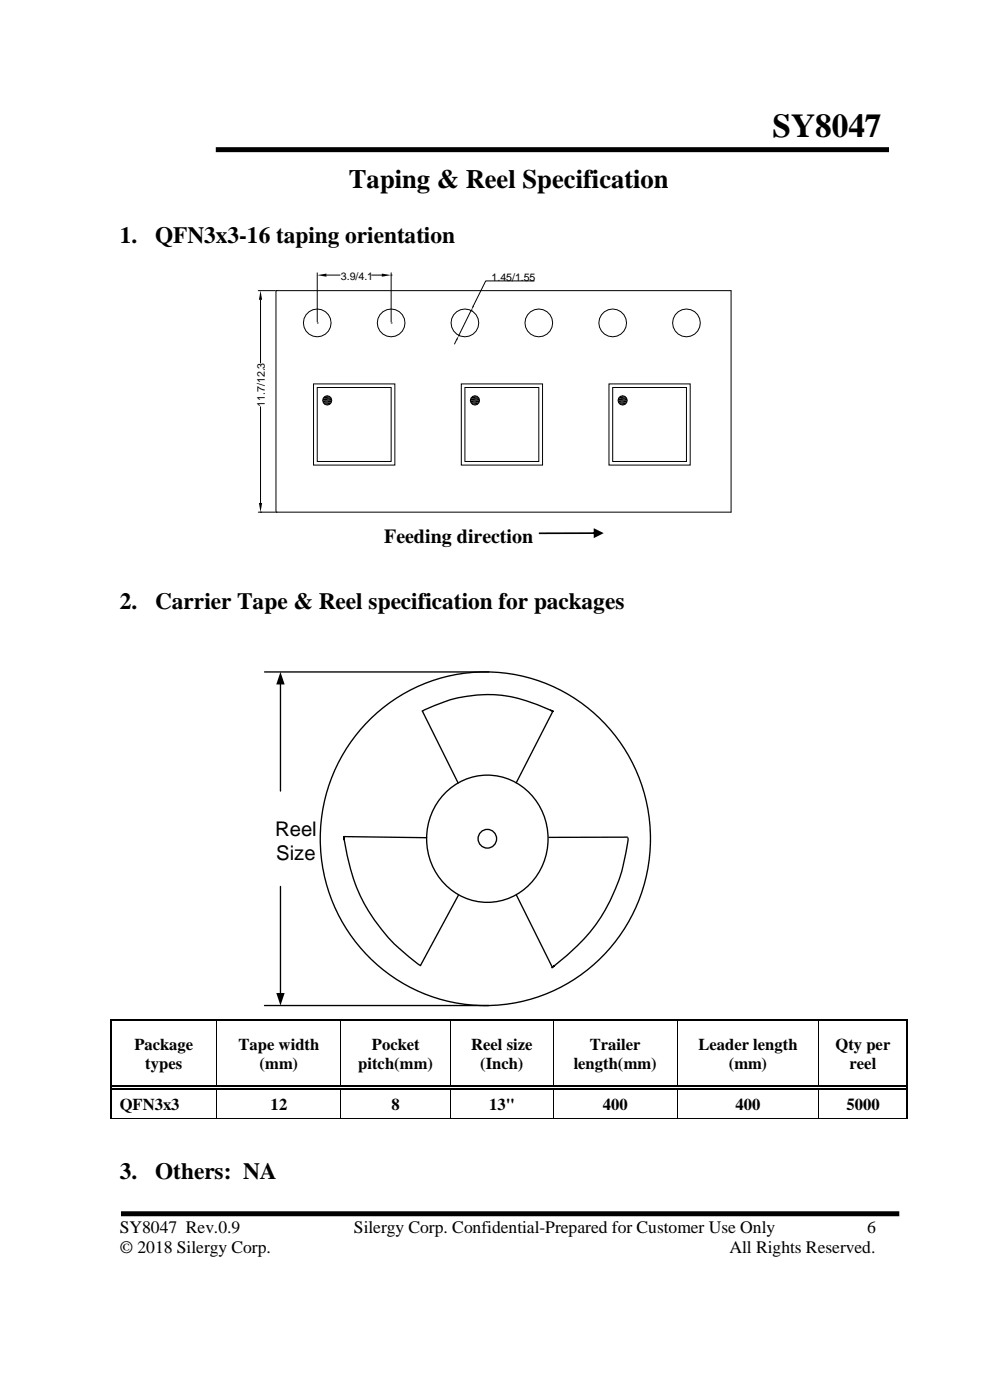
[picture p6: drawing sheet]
<svg xmlns="http://www.w3.org/2000/svg" width="210mm" height="297mm" viewBox="0 0 210 297" stroke-linecap="round" stroke-linejoin="round" font-family="sans-serif">
<path d="M45.8 31.8h142.8M25.7 257.5h165.1" fill="none" stroke="#000" stroke-width="1.1" stroke-linecap="butt"/>
<g fill="none" stroke="#000" stroke-width=".29">
<path d="M56.1 142.5h47.6M59.5 145v22.8M78.2 152.9a35 35 0 0 1 39.4-7.1 35 35 0 0 1 20.3 34.6 35 35 0 0 1-36.2 32.9 35 35 0 0 1-33.8-35.4 35.5 35.5 0 0 1 10.3-25zM89.6 150.8l7.6 15.3M116.9 150.7l.4 .2a29.3 29.3 0 0 0-19.2-3 33.4 33.4 0 0 0-8.5 3M117.3 150.9l-7.8 15.2M73 178.1l-.1-.5a38 38 0 0 0 8.7 20.4 41 41 0 0 0 7.6 6.8M73 177.5l17.5 .2M94.7 167.9a12.7 12.7 0 0 1 21.3 7.1 13.3 13.3 0 0 1-14 16.3 13.6 13.6 0 0 1-8.2-22.4zM133.1 177.6h-16.7M133.2 177.8a37.7 37.7 0 0 1-15.4 27l-.6 .4 .4-.3M59.5 188.1v22.8"/>
<path d="M97.2 189.9l-8 15M109.6 189.9l7.6 15.3M56.1 213.3h47.6"/>
<circle cx="103.4" cy="177.9" r="1.97"/>
</g>
<g fill="#000">
<path d="M67.3 58.4l1.9-.4v.7zM81 58l2 .4-2 .3zM55.3 61.7l.3 1.9h-.7zM97.3 71.2l-.3 1-.3-.2zM100.3 64.8l.3 .2-.6 .8zM68.5 84.9l1.8 .5h-1.7zM68.5 84.9h1.9l-.2 .5zM68.6 84.5h1.6l.2 .4zM68.6 85.4l1.3 .4h-1zM68.6 85.4h1.7l-.4 .4zM68.6 84.5l1.8 .4h-1.9zM68.9 84.1l1.4 .4h-1.7z"/>
<path d="M68.9 84.1h1l.4 .4zM68.9 85.8h1l-.5 .1zM68.9 84.1l.5-.1 .5 .1zM99.8 84.9l1.8 .5h-1.7zM99.8 84.9h1.9l-.1 .5zM99.9 84.5h1.7l.1 .4zM99.9 85.4l1.3 .4h-.9zM99.9 85.4h1.7l-.4 .4zM99.9 84.5l1.8 .4h-1.9zM100.3 84.1l1.3 .4h-1.7zM100.3 84.1h.9l.4 .4zM100.3 85.8h.9l-.5 .1z"/>
<path d="M100.3 84.1l.4-.1 .5 .1zM131.1 84.9l1.8 .5h-1.7zM131.1 84.9h1.9l-.1 .5zM131.2 84.5l1.8 .4h-1.9zM131.2 84.5h1.7l.1 .4zM131.2 85.4l1.4 .4h-1zM131.2 85.4h1.7l-.3 .4zM131.6 84.1h1l.3 .4zM131.6 85.8h1l-.5 .1zM131.6 84.1l1.3 .4h-1.7zM131.6 84.1l.5-.1 .5 .1zM54.9 106.7h.7l-.3 2z"/>
<path d="M59.5 142.5l.9 2.7h-1.8zM58.6 210.7h1.8l-.9 2.6z"/>
<path d="M23.3 216.2h.4v.4h-.4z" fill-rule="evenodd"/>
<path d="M23.3 216.2h.4v.4h-.4z" fill-rule="evenodd"/>
<path d="M45.9 216.2h.4v.4h-.4z" fill-rule="evenodd"/>
<path d="M72.2 216.2h.4v.4h-.4z" fill-rule="evenodd"/>
<path d="M95.5 216.2h.4v.4h-.4z" fill-rule="evenodd"/>
<path d="M117.3 216.2h.3v.4h-.3z" fill-rule="evenodd"/>
<path d="M143.6 216.2h.3v.4h-.3z" fill-rule="evenodd"/>
<path d="M173.6 216.2h.3v.4h-.3z" fill-rule="evenodd"/>
<path d="M192.3 216.2h.3v.4h-.3z" fill-rule="evenodd"/>
<path d="M192.3 216.2h.3v.4h-.3z" fill-rule="evenodd"/>
<path d="M23.3 230.3h.4v.8h-.4z" fill-rule="evenodd"/>
<path d="M45.9 231.1h.2z" fill-rule="evenodd"/>
<path d="M45.9 230.3h.8v.3h-.8z" fill-rule="evenodd"/>
<path d="M45.9 230.8h.8v.3h-.8z" fill-rule="evenodd"/>
<path d="M45.9 237.3h.2v.1h-.2z" fill-rule="evenodd"/>
<path d="M72.2 231.1h.2z" fill-rule="evenodd"/>
<path d="M72.2 230.3h.8v.3h-.8z" fill-rule="evenodd"/>
<path d="M72.2 230.8h.8v.3h-.8z" fill-rule="evenodd"/>
<path d="M72.2 237.3h.2v.1h-.2z" fill-rule="evenodd"/>
<path d="M95.5 231.1h.2z" fill-rule="evenodd"/>
<path d="M95.5 230.3h.8v.3h-.8z" fill-rule="evenodd"/>
<path d="M95.5 230.8h.8v.3h-.8z" fill-rule="evenodd"/>
<path d="M95.5 237.3h.2v.1h-.2z" fill-rule="evenodd"/>
<path d="M117.3 231.1h.2z" fill-rule="evenodd"/>
<path d="M117.3 230.3h.8v.3h-.8z" fill-rule="evenodd"/>
<path d="M117.3 230.8h.8v.3h-.8z" fill-rule="evenodd"/>
<path d="M117.3 237.3h.2v.1h-.2z" fill-rule="evenodd"/>
<path d="M143.6 231.1h.1z" fill-rule="evenodd"/>
<path d="M143.6 230.3h.7v.3h-.7z" fill-rule="evenodd"/>
<path d="M143.6 230.8h.7v.3h-.7z" fill-rule="evenodd"/>
<path d="M143.6 237.3h.1v.1h-.1z" fill-rule="evenodd"/>
<path d="M173.6 231.1h.2z" fill-rule="evenodd"/>
<path d="M173.6 230.3h.8v.3h-.8z" fill-rule="evenodd"/>
<path d="M173.6 230.8h.8v.3h-.8z" fill-rule="evenodd"/>
<path d="M173.6 237.3h.2v.1h-.2z" fill-rule="evenodd"/>
<path d="M192.3 230.3h.3v.8h-.3z" fill-rule="evenodd"/>
<path d="M192.3 237.3h.3v.1h-.3z" fill-rule="evenodd"/>
</g>
<path d="M23.7 216.4h22.2M46.3 216.4h25.9M72.6 216.4h22.9M95.9 216.4h21.4M117.6 216.4h26M143.9 216.4h29.7M173.9 216.4h18.4M192.4 216.6v13.7M192.4 231.1v6.2" fill="none" stroke="#000" stroke-width=".34"/>
<path d="M23.5 216.6v13.7M23.5 231.1v6.2" fill="none" stroke="#000" stroke-width=".35"/>
<g fill="none" stroke="#000" stroke-width=".21">
<path d="M67.3 57.9v10.4M69.2 58.4h2.9M78.8 58.4h2.2M83 58.4h.1M83 57.9v10.4M113.3 59.6h-10.3l-2.6 5.3M54.8 61.7h3.5M55.3 63.6v13.4M58.5 61.7h.1M58.5 61.7h96.6v47h-96.6M58.5 61.7v47M67.3 68.5h.1"/>
<path d="M83 68.5h.1M96.8 72.1l-.4 .9M97.3 71.2h.1M100 65.8h.1M100 65.8l-2.7 5.4M55.3 86.3v20.4M66.5 81.4h17.3v17.3h-17.3zM67.3 82.2h15.7v15.7h-15.7zM97.9 81.4h17.2v17.3h-17.2zM98.6 82.2h15.7v15.7h-15.7zM129.2 81.4h17.2v17.3h-17.2zM130 82.2h15.6v15.7h-15.6z"/>
<path d="M54.8 108.7h3.5M55.3 108.7h.1M58.5 108.7h.1M46 216.6v13.7M72.3 216.6v13.7M95.6 216.6v13.7M117.4 216.6v13.7M143.7 216.6v13.7M173.7 216.6v13.7M23.3 237.4h22.6M46 231.1v6.2M46.1 237.4h26.1"/>
<path d="M72.3 231.1v6.2M72.4 237.4h23.1M95.6 231.1v6.2M95.7 237.4h21.6M117.4 231.1v6.2M117.5 237.4h26.1M143.7 231.1v6.2M143.7 237.4h29.9M173.7 231.1v6.2M173.8 237.4h18.5"/>
<circle cx="67.3" cy="68.5" r="2.94"/>
<circle cx="83" cy="68.5" r="2.94"/>
<circle cx="98.6" cy="68.5" r="2.94"/>
<circle cx="114.3" cy="68.5" r="2.94"/>
<circle cx="130" cy="68.5" r="2.94"/>
<circle cx="145.6" cy="68.5" r="2.94"/>
<circle cx="69.4" cy="84.9" r=".97"/>
<circle cx="100.7" cy="84.9" r=".98"/>
<circle cx="132.1" cy="84.9" r=".98"/>
</g>
<g fill="none" stroke="#000" stroke-width=".25">
<path d="M23.7 230.5h22.2M23.7 231h22.2M46.7 230.5h25.5M46.7 231h25.5M73 230.5h22.5M73 231h22.5M96.3 230.5h21M96.3 231h21M118.1 230.5h25.5M118.1 231h25.5M144.3 230.5h29.3M144.3 231h29.3"/>
<path d="M174.4 230.5h17.9M174.4 231h17.9"/>
</g>
<path d="M114.3 113l12-.1v.4h-12zM125.9 112l2.2 1.1-2.2 1.1z" fill="#000"/>
<text font-size="7.1" x="163.9" y="29">SY8047</text>
<text font-size="5.6" x="74" y="39.8">Taping &amp; Reel Specification</text>
<g font-size="5">
<text x="25.4" y="51.6">1.</text>
<text x="32.9" y="51.6">QFN3x3-16 taping orientation</text>
<text x="25.4" y="129.2">2.</text>
<text x="32.9" y="129.2">Carrier Tape &amp; Reel specification for packages</text>
<text x="25.4" y="250.1">3.</text>
<text x="32.9" y="250.1">Others: NA</text>
</g>
<g font-size="4.3">
<text x="58.4" y="177.3">Reel</text>
<text x="58.6" y="182.5">Size</text>
</g>
<text font-size="4.2" x="81.5" y="115.1">Feeding direction</text>
<g font-size="3.7">
<text x="25.4" y="261.6">SY8047 Rev.0.9</text>
<text x="75.1" y="261.6">Silergy Corp. Confidential-Prepared for Customer Use Only</text>
<text x="183.9" y="261.6">6</text>
<text x="25.4" y="265.8">© 2018 Silergy Corp.</text>
<text x="154.7" y="265.8">All Rights Reserved.</text>
</g>
<g font-size="3.5">
<text x="28.5" y="222.7">Package</text>
<text x="30.8" y="226.7">types</text>
<text x="50.6" y="222.7">Tape width</text>
<text x="55" y="226.7">(mm)</text>
<text x="76" y="226.7">pitch(mm)</text>
<text x="78.9" y="222.7">Pocket</text>
<text x="100" y="222.7">Reel size</text>
<text x="101.9" y="226.7">(Inch)</text>
<text x="121.7" y="226.7">length(mm)</text>
<text x="125.1" y="222.7">Trailer</text>
<text x="148.1" y="222.7">Leader length</text>
<text x="154.6" y="226.7">(mm)</text>
<text x="177.2" y="222.7">Qty per</text>
<text x="180.2" y="226.7">reel</text>
<text x="25.4" y="235.4">QFN3x3</text>
<text x="57.4" y="235.4">12</text>
<text x="83.1" y="235.4">8</text>
<text x="103.7" y="235.4">13&quot;</text>
<text x="127.9" y="235.4">400</text>
<text x="156" y="235.4">400</text>
<text x="179.5" y="235.4">5000</text>
</g>
<g font-size="2.3">
<text x="72.3" y="59.4">3.9/4.1</text>
<text x="104.3" y="59.5">1.45/1.55</text>
<text x="56.2" y="86.3" transform="rotate(-90 56.2 86.3)">11.7/12.3</text>
</g>
</svg>
